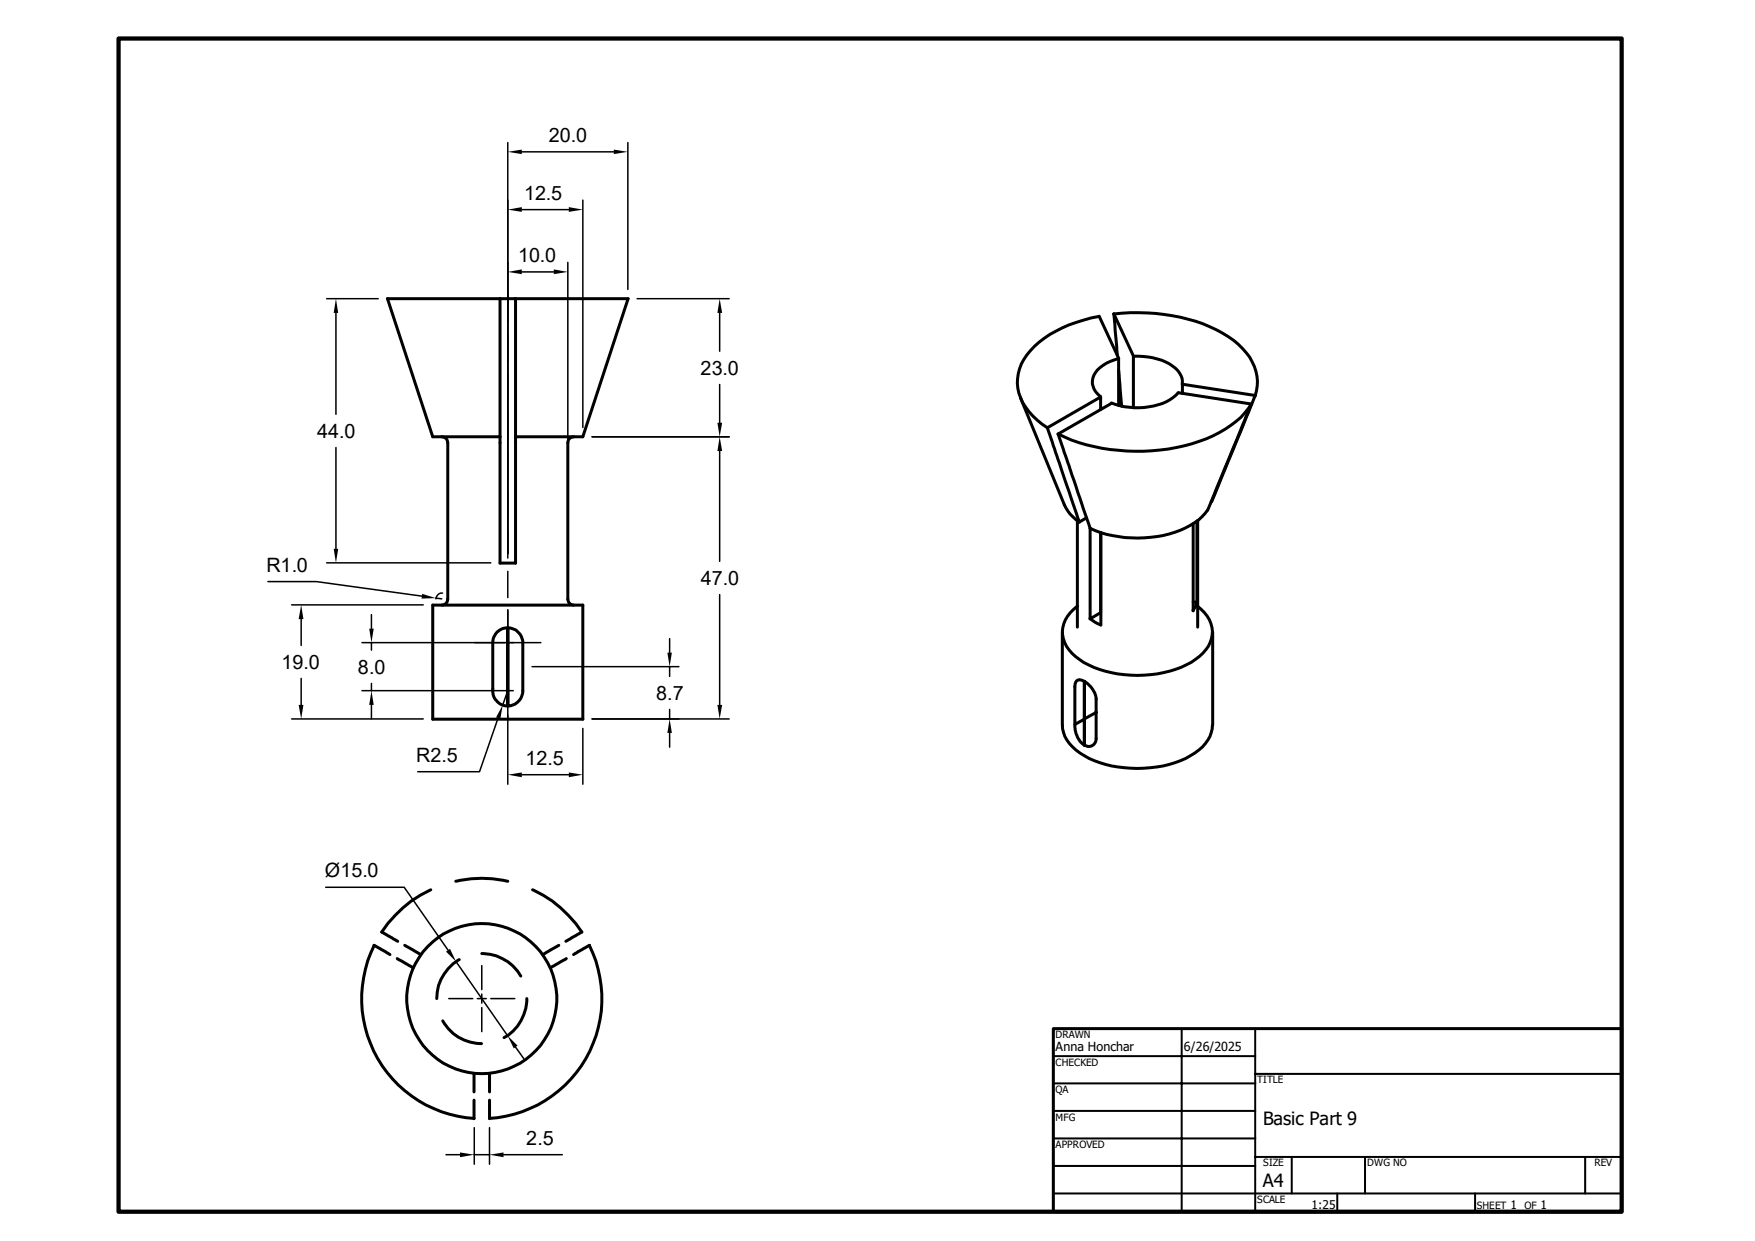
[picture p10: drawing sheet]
<svg xmlns="http://www.w3.org/2000/svg" width="297mm" height="210mm" viewBox="0 0 297 210" stroke-linecap="round" stroke-linejoin="round" font-family="sans-serif">
<g fill="none" stroke="#000" stroke-width=".51">
<path d="M84.6 50.5h2.6M84.6 50.5v23.4M84.6 50.5h-19l7.6 23.4h11.4M87.2 50.5h19.1l-7.7 23.4h-11.4M87.2 50.5v23.4M186 53.6a20.7 20.7 0 0 0-11.6 5.7 7.5 7.5 0 0 0-.3 10.3 13.7 13.7 0 0 0 3.1 2.8M186 53.5l3.3 7.1v8M188.5 53.1a32.4 32.4 0 0 1 17.3 2.7 12.7 12.7 0 0 1 6.5 6.3 7 7 0 0 1 .1 4.9M74.8 73.9a1.01 1.01 0 0 1 1 1v26.5a1.01 1.01 0 0 1-1 1M87.2 73.9v21.4h-2.6v-21.4M97.1 73.9a1.01 1.01 0 0 0-1 1v26.5a1.01 1.01 0 0 0 1 1M172.7 67.4l7.4 18a6.8 6.8 0 0 0 2.5 2.9"/>
<path d="M177.2 72.4l5.5 15.9 1.2-.6M179.1 73.4l5.4 16a20 20 0 0 0 16.9-.5 7.9 7.9 0 0 0 2.9-2.5M186.3 69.3v-2.1l-9.1 5.2M188.1 68.2l-9 5.2M189.1 60.2l-.6-7.1 3.3 7.1v8.8M189.3 62.7l.5 6M189.3 60.7a6.4 6.4 0 0 0-4.2 2.8 2.97 2.97 0 0 0 1.2 3.6M191.8 60.3a10.7 10.7 0 0 1 7.1 2 2.97 2.97 0 0 1 1.2 2.7M199.4 66.5a8 8 0 0 1-5.8 2.5h-1.6l-1.7-.2-2.2-.6M199.4 66.5l12.4 1.9-7.4 17.9M200.1 66.6v-1.6l12.3 1.9-7 17.1-.4 .9M211.8 68.4a15.3 15.3 0 0 1-7.6 5.9 32.9 32.9 0 0 1-24-.3l-1.1-.6"/>
<path d="M182.3 88.1v18M184.5 89.4v15.3l1.8-1M186.3 90.1v13.6M186.3 90.1v15.7M201.9 88.6v14.8M202.6 88.2v13.7h-.7M202.7 88.1v18M73.2 102.4h25.4v19.3h-25.4zM84.1 107a2.58 2.58 0 0 1 2.8-.5 2.58 2.58 0 0 1 1.6 2.3v8.1a2.6 2.6 0 0 1-2.6 2.6v-13.2v13.2a2.61 2.61 0 0 1-2.5-2.9v-7.8a2.49 2.49 0 0 1 .7-1.8zM179.8 107v15.7a5.9 5.9 0 0 0 3 4.7 18.5 18.5 0 0 0 13 2.4 12.9 12.9 0 0 0 8.2-4 4.8 4.8 0 0 0 1.2-3.1M182.3 102.6a5.1 5.1 0 0 0-2.1 6.1 8.8 8.8 0 0 0 4.9 4.2 20.3 20.3 0 0 0 16.5-.8 6.4 6.4 0 0 0 3.6-5.3 5.6 5.6 0 0 0-2.6-4.2M184.4 104.7l.9 .6 1 .4"/>
<path d="M186.3 103.6v.1M202.6 101.9l-.3 .8-.4 .6M205.2 107v15.7M183.5 121.7l-1.6 .9v-6.4a.99 .99 0 0 1 .8-1.2 3.9 3.9 0 0 1 2.8 3.3v6.7a1.28 1.28 0 0 1-.6 1.2 1.28 1.28 0 0 1-1.4-.1v-10.8v10.8a4.3 4.3 0 0 1-1.6-3.5M185.5 120.6l-2 1.1M63.3 160l2.7 1.5M63.3 160a20.3 20.3 0 0 0 16.9 29.3M68.5 160l2.7 1.5M72.9 150.6a19.4 19.4 0 0 0-8.3 7.1l2.7 1.6M77.1 149.1a19.3 19.3 0 0 1 8.8 0M90.1 150.6a19.1 19.1 0 0 1 8.4 7.1l-2.7 1.6M94.6 160l-2.7 1.5"/>
<path d="M99.7 160a20.3 20.3 0 0 1-16.9 29.3M99.8 160l-2.7 1.5M67.2 162.2l2.7 1.6M74.9 172.8a7.4 7.4 0 0 0 6.6 3.8M77.7 162.4a7.7 7.7 0 0 0-3.8 6.6M81.5 161.4a7.7 7.7 0 0 1 6.6 3.8M89.2 169a7.6 7.6 0 0 1-3.9 6.6M95.8 162.2l-2.7 1.6M178.3 174.1h96.1v31h-96.1zM80.2 186.2v3.1M80.2 181.7v3.1M82.8 181.7v3.1"/>
<path d="M82.8 186.2v3.1"/>
<circle cx="81.5" cy="169" r="12.7"/>
</g>
<path d="M20.1 6.5h254.3v198.6h-254.3z" fill="none" stroke="#000" stroke-width=".72"/>
<g fill="none" stroke="#000" stroke-width=".34">
<path d="M178.3 178.7h34.1M200 174.1v31M212.4 174.1v31M178.3 197.3h34.1M178.3 192.7h34.1M178.3 188h34.1M178.3 183.3h34.1M212.4 181.7h62M212.4 195.8h62M218.6 195.8v6.2M231 195.8v6.2M268.3 195.8v6.2"/>
<path d="M178.3 202h96.1M226.3 202v3.1M249.6 202v3.1"/>
</g>
<g fill="none" stroke="#000" stroke-width=".25">
<path d="M85.9 24.1v70.3M88.3 35.5h8M88.3 25.7h15.6M98.6 33.9v38.4M106.3 24.1v24.9M55.3 50.5h8.7M56.9 53v17.1M88.3 46h5.4M96.1 44.4v55.4M107.8 50.5h15.6M121.8 53v6.4M56.9 75.7v17.2"/>
<path d="M100.2 73.9h23.2M121.8 65.1v6.4M121.8 76.3v18.7M45.3 98.4h8.3l17.8 2.5M55.3 95.3h27.8M85.9 96.7v4.4M49.4 102.4h22.2M51 104.8v4.4M51 114.8v4.5M61.3 108.8h30.2M61.3 116.9h25.6M62.9 104v2.4"/>
<path d="M62.9 108.8v1.2M62.9 115.7v1.2M62.9 119.3v2.4M73.7 101.2l1.1 .1M74.9 100.4a1.02 1.02 0 0 0-1.1 .9M85.9 116.7v16M85.9 116.9l-.8 2.4M85.9 103.2v5M85.9 108.5v.5M85.9 109.3v5.2M90 112.8h24.9M113.3 108.1v2.3"/>
<path d="M113.3 112.8v1.7M121.8 100.6v18.7M49.4 121.7h22.2M84.3 121.5l-3.1 9.1h-10.5M88.3 131.1h8M98.6 123.3v9.4M113.3 120.1v1.6M113.3 124v2.4M123.4 121.7h-23.2M55.1 150.2h13.3l7.4 10.6M75.9 169h4.1M77.2 162.7l8.7 12.6"/>
<path d="M80.8 169h1.5M81.5 163.4v4.1M81.5 168.2v1.6M81.5 170.5v4.1M83.1 169h4M87.2 177.2l1.4 2M75.5 195.4h2.4M80.3 190.8v6.2M80.3 195.4h2.5M82.8 190.8v6.2M85.2 195.4h10"/>
</g>
<g fill="#000">
<path d="M85.9 35.5l2.4-.4v.8zM85.9 25.7l2.4-.4v.8zM96.3 35.1l2.3 .4-2.3 .4zM103.9 25.3l2.4 .4-2.4 .4zM56.9 50.5l.3 2.5h-.7zM85.9 46l2.4-.4v.8zM93.7 45.6l2.4 .4-2.4 .4zM121.8 50.5l.4 2.5h-.8zM121.4 71.5h.8l-.4 2.4zM121.8 73.9l.4 2.4h-.8zM56.5 92.9h.7l-.3 2.3zM51 102.4l.4 2.4h-.9z"/>
<path d="M50.5 119.3h.9l-.4 2.4zM62.5 106.4h.7l-.3 2.4zM62.9 116.9l.3 2.4h-.7zM71.5 100.5l2.2 .7-2.4 .1zM112.9 110.4h.8l-.4 2.4zM121.4 119.3h.8l-.4 2.4zM85.1 119.3l-.4 2.4-.8-.3zM85.9 131.1l2.4-.4v.8zM96.3 130.7l2.3 .4-2.3 .4zM113.3 121.7l.4 2.3h-.8zM75.5 161l.7-.4 1 2.1zM85.9 175.3l1.7 1.7-.6 .4z"/>
<path d="M77.9 195l2.4 .4-2.4 .4zM82.8 195.4l2.4-.4v.8z"/>
</g>
<g font-size="3.3">
<text x="92.9" y="24.1">20.0</text>
<text x="88.7" y="33.8">12.5</text>
<text x="87.7" y="44.4">10.0</text>
<text x="118.6" y="63.4">23.0</text>
<text x="53.7" y="74.1">44.0</text>
<text x="45.1" y="96.8">R1.0</text>
<text x="118.6" y="99">47.0</text>
<text x="47.6" y="113.2">19.0</text>
<text x="60.6" y="114">8.0</text>
<text x="111" y="118.4">8.7</text>
<text x="70.4" y="129">R2.5</text>
<text x="88.9" y="129.5">12.5</text>
<text x="55" y="148.4">Ø15.0</text>
<text x="89.1" y="193.8">2.5</text>
</g>
<g font-size="3.1">
<text x="213.8" y="190.4">Basic Part 9</text>
<text x="213.7" y="200.9">A4</text>
</g>
<g font-size="2.1">
<text x="178.6" y="177.9">Anna Honchar</text>
<text x="200.4" y="177.9">6/26/2025</text>
</g>
<g font-size="2">
<text x="222" y="204.7">1:25</text>
<text x="255.6" y="204.7">1</text>
<text x="260.7" y="204.7">1</text>
</g>
<g font-size="1.7">
<text x="178.6" y="175.7">DRAWN</text>
<text x="178.6" y="180.3">CHECKED</text>
<text x="178.6" y="185">QA</text>
<text x="212.8" y="183.3">TITLE</text>
<text x="178.6" y="189.7">MFG</text>
<text x="178.6" y="194.3">APPROVED</text>
<text x="213.8" y="197.4">SIZE</text>
<text x="231.4" y="197.4">DWG NO</text>
<text x="269.8" y="197.4">REV</text>
<text x="212.8" y="203.6">SCALE</text>
<text x="249.9" y="204.7">SHEET</text>
<text x="258" y="204.7">OF</text>
</g>
</svg>
